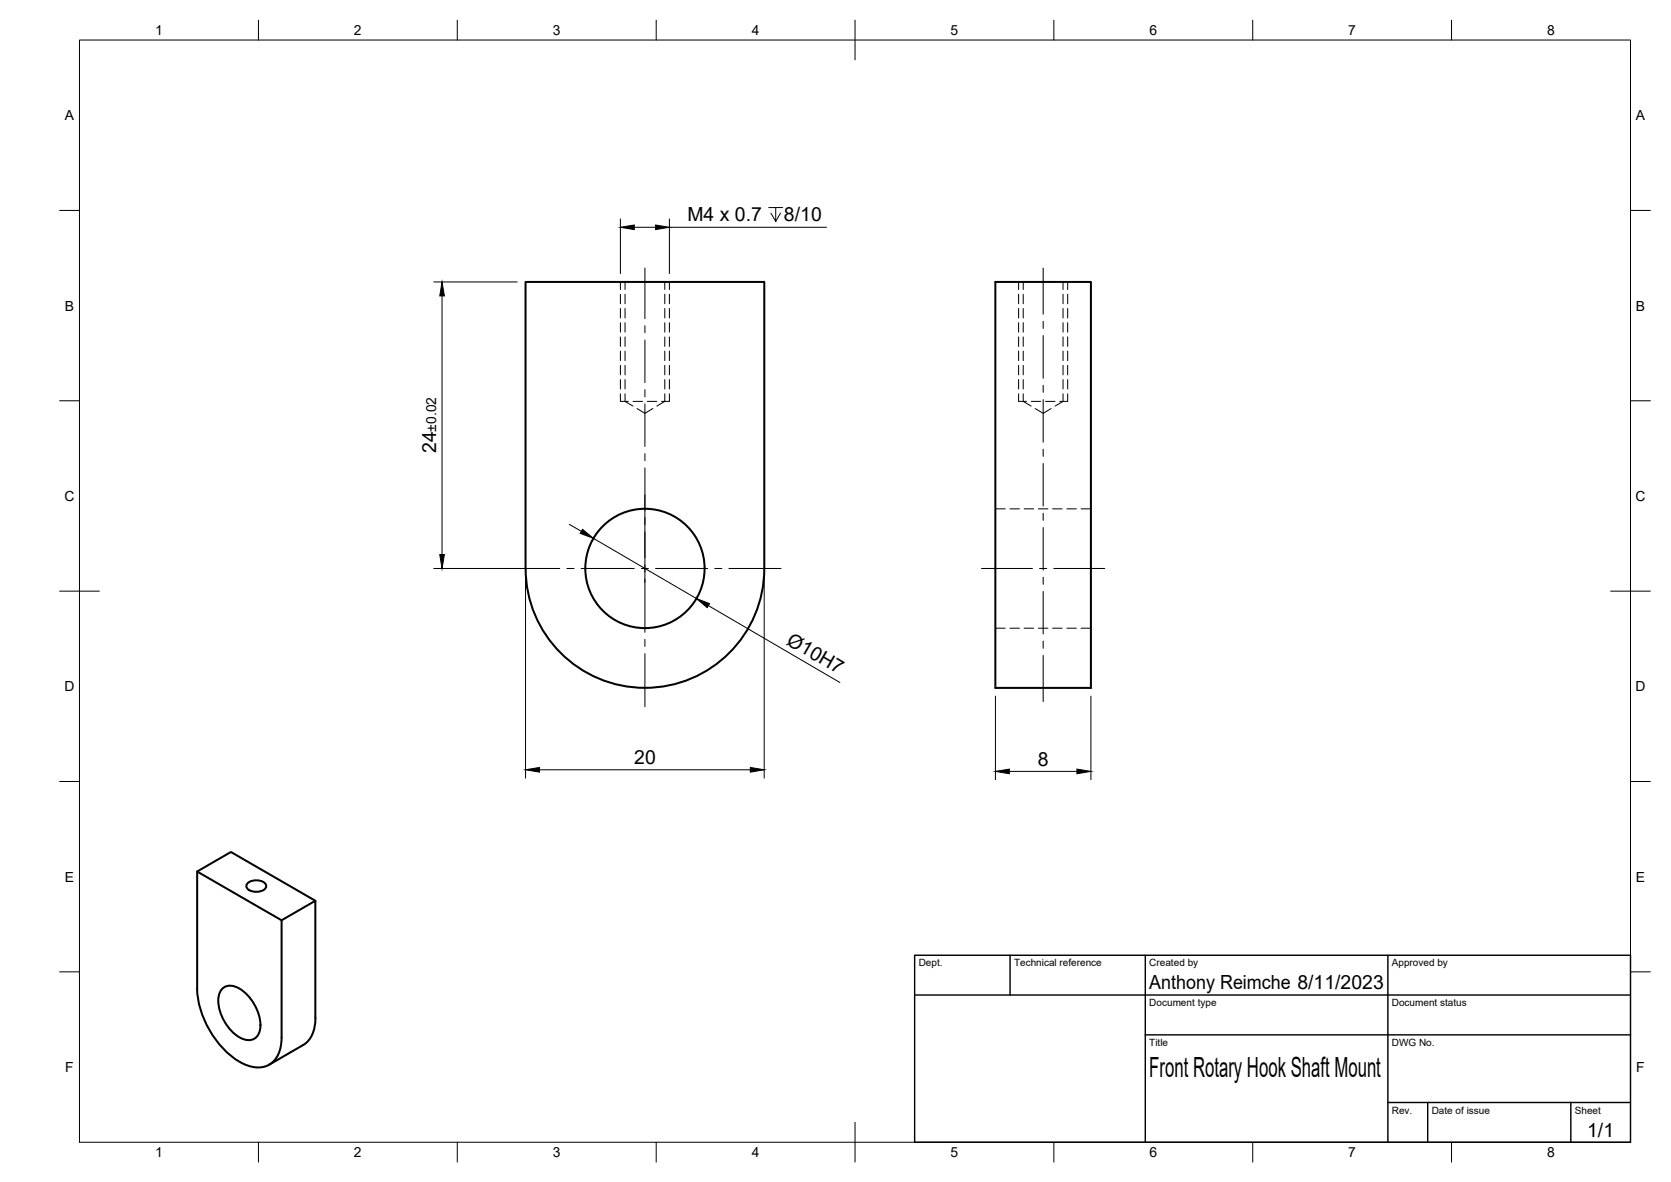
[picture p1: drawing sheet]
<svg xmlns="http://www.w3.org/2000/svg" width="420mm" height="297mm" viewBox="0 0 420 297" stroke-linecap="round" stroke-linejoin="round" font-family="sans-serif">
<!-- layer: Visible -->
<g fill="none" stroke="#000" stroke-width=".51">
<path d="M250.3 70.9h24v102h-24zM132.2 142.9a30 30 0 0 0 30 30 30 30 0 0 0 30-30v-72h-60.1v72M49.6 219l21.2 12.3 8.5-4.9v29.4M62.3 222a3.4 3.4 0 0 1 4.6 .3 1.57 1.57 0 0 1-1.8 1.8 3 3 0 0 1-3.1-1.1v-.7zM79.3 226.4l-21.2-12.3-8.5 4.9v29.4a23.5 23.5 0 0 0 10.6 18.4 7.7 7.7 0 0 0 7.5 .8 7.3 7.3 0 0 0 3.1-6.9v-29.4M55.9 248.5a3.4 3.4 0 0 1 4.3-.1 11.4 11.4 0 0 1 5.2 10.2 2.97 2.97 0 0 1-4.4 2.5 11.2 11.2 0 0 1-6-10.6l.2-.8zM79.3 255.8a7.7 7.7 0 0 1-3.1 6.8l-8.5 5"/>
<circle cx="162.2" cy="142.8" r="15"/>
</g>
<!-- layer: Hidden -->
<g fill="none" stroke="#000" stroke-width=".25">
<path d="M157.2 70.9v1.9M157.2 73.9v2.4M157.2 77.5v2.4M167.2 70.9v1.9M167.2 73.9v2.4M167.2 77.5v2.4M257.3 70.9v1.9M257.3 73.9v2.4M257.3 77.5v2.4M267.3 70.9v1.9M267.3 73.9v2.4M267.3 77.5v2.4"/>
<path d="M157.2 99v1.9l2 1.2M157.2 81.1v2.4M157.2 84.7v2.3M157.2 88.2v2.4M157.2 91.8v2.4M157.2 95.4v2.4M167.2 99v1.9l-2 1.2M167.2 81.1v2.4M167.2 84.7v2.3M167.2 88.2v2.4M167.2 91.8v2.4M167.2 95.4v2.4"/>
<path d="M257.3 99v1.9l2 1.2M257.3 81.1v2.4M257.3 84.7v2.3M257.3 88.2v2.4M257.3 91.8v2.4M257.3 95.4v2.4M267.3 99v1.9l-2 1.2M267.3 81.1v2.4M267.3 84.7v2.3M267.3 88.2v2.4M267.3 91.8v2.4M267.3 95.4v2.4"/>
<path d="M156 100.9h2M159.2 100.9h2.4M160.2 102.7l2 1.2 1.9-1.2M162.8 100.9h2.3M166.3 100.9h2M256.1 100.9h2M259.3 100.9h2.4M260.3 102.7l2 1.2 2-1.2M262.9 100.9h2.4M266.5 100.9h2M250.3 127.9h2.5M253.9 127.9h2.4"/>
<path d="M257.5 127.9h2.4M261.1 127.9h2.4M264.7 127.9h2.4M268.2 127.9h2.4M271.8 127.9h2.5M250.3 157.9h2.5M253.9 157.9h2.4M257.5 157.9h2.4M261.1 157.9h2.4M264.7 157.9h2.4M268.2 157.9h2.4M271.8 157.9h2.5"/>
</g>
<!-- layer: Hidden Narrow -->
<g fill="none" stroke="#000" stroke-width=".25">
<path d="M156 70.9v1.9M156 73.9v2.4M156 77.5v2.4M168.3 70.9v1.9M168.3 73.9v2.4M168.3 77.5v2.4M256.1 70.9v1.9M256.1 73.9v2.4M256.1 77.5v2.4M268.5 70.9v1.9M268.5 73.9v2.4M268.5 77.5v2.4"/>
<path d="M156 81.1v2.4M156 84.7v2.3M156 88.2v2.4M156 91.8v2.4M156 95.4v2.4M156 99v1.9M168.3 81.1v2.4M168.3 84.7v2.3M168.3 88.2v2.4M168.3 91.8v2.4M168.3 95.4v2.4M168.3 99v1.9"/>
<path d="M256.1 81.1v2.4M256.1 84.7v2.3M256.1 88.2v2.4M256.1 91.8v2.4M256.1 95.4v2.4M256.1 99v1.9M268.5 81.1v2.4M268.5 84.7v2.3M268.5 88.2v2.4M268.5 91.8v2.4M268.5 95.4v2.4M268.5 99v1.9"/>
</g>
<!-- layer: BORDER -->
<g fill="none" stroke="#000" stroke-width=".25">
<path d="M20 10.1h390v276.9h-390zM65 5.1v5M115 5.1v5M165 5.1v5M215 5.1v10M265 5.1v5M315 5.1v5M365 5.1v5M15 52.9h5M410 52.9h5M15 100.7h5M410 100.7h5"/>
<path d="M15 148.6h10M405 148.6h10M15 196.4h5M410 196.4h5M15 244.2h5M410 244.2h5M65 287v5M115 287v5M165 287v5M215 282.1v9.9M265 287v5M315 287v5"/>
<path d="M365 287v5"/>
</g>
<!-- layer: TITLEBLOCK -->
<path d="M230 240.1h180v46.9h-180zM230 250h180M254 240.1v9.9M288 240.1v46.9M349 240.1v46.9M288 260.1h122M349 277.1h61M359 277.1v9.9M395 277.1v9.9" fill="none" stroke="#000" stroke-width=".36"/>
<!-- layer: Smart Centers -->
<g fill="none" stroke="#000" stroke-width=".25">
<path d="M162.2 67.4v12.7M262.3 67.4v11.6M162.2 81.9v1.7M162.2 85.4v10.7M162.2 97.9v1.8M262.3 80.8v1.7M262.3 84.3v10.7M262.3 96.8v1.8M162.2 101.5v10.7M162.2 114v1.8M162.2 117.6v41.3M262.3 100.4v10.7"/>
<path d="M262.3 112.9v1.8M262.3 116.5v10.7M262.3 129v1.8M262.3 132.6v10.7M127.4 142.9h13.4M142.5 142.9h1.8M146.1 142.9h13.4M161.3 142.9h1.7M164.8 142.9h13.1M179.7 142.9h1.8M183.3 142.9h13.1M246.8 142.9h12.8"/>
<path d="M261.4 142.9h1.8M262.3 145v1.8M262.3 148.6v10.7M265 142.9h12.8M162.2 160.7v1.8M162.2 164.3v13.3M262.3 161.1v1.8M262.3 164.7v11.6"/>
</g>
<!-- layer: FD_Dimensions -->
<g fill="none" stroke="#000" stroke-width=".25">
<path d="M156 55v13.8M159.5 57.1h5.3M168.3 55v13.8M168.3 57.1h39.5M193.3 52.2h3.5M195.1 52.2v3.5l-1.3-2.1M196.2 53.6l-1.1 2.1M109.1 70.9h20.9M111.1 74.4v65M143.2 131.8l3 1.7M149.2 135.3l25.9 15.1M109.1 142.9h20.9"/>
<path d="M132.1 145v50.5M178.1 152.2l33.1 19.3M192.2 145v50.5M250.3 174.9v21M274.3 174.9v21M135.7 193.4h53M253.8 193.9h17"/>
</g>
<path d="M156 57.1l3.5-.6v1.2zM164.8 56.5l3.5 .6-3.5 .6zM111.1 70.9l.6 3.5h-1.1zM110.6 139.4h1.1l-.6 3.5zM146.5 133l2.7 2.3-3.3-1.3zM175.1 150.4l3.3 1.3-.6 1zM132.1 193.4l3.6-.5v1.1zM188.7 192.9l3.5 .5-3.5 .6zM250.3 193.9l3.5-.6v1.1zM270.8 193.3l3.5 .6-3.5 .5z" fill="#000" stroke="#000" stroke-width=".25"/>
<text font-size="7" x="289" y="270.6">Front Rotary Hook Shaft Mount</text>
<g font-size="4.9">
<text x="172.8" y="55.7">M4 x 0.7</text>
<text x="197.1" y="55.7">8/10</text>
<text x="109.7" y="113.9" transform="rotate(-90 109.7 113.9)">24</text>
<text x="197.5" y="161.7" transform="rotate(30 197.5 161.7)">Ø10H7</text>
<text x="159.5" y="192">20</text>
<text x="260.9" y="192.4">8</text>
<text x="289" y="248.5">Anthony Reimche 8/11/2023</text>
<text x="399.1" y="285.7">1/1</text>
</g>
<g font-size="3.5">
<text x="39" y="8.8">1</text>
<text x="89" y="8.8">2</text>
<text x="139" y="8.8">3</text>
<text x="189" y="8.8">4</text>
<text x="239" y="8.8">5</text>
<text x="289" y="8.8">6</text>
<text x="339" y="8.8">7</text>
<text x="389" y="8.8">8</text>
<text x="16.3" y="30.2">A</text>
<text x="411.3" y="30.2">A</text>
<text x="16.3" y="78">B</text>
<text x="411.3" y="78">B</text>
<text x="109.7" y="108.5" transform="rotate(-90 109.7 108.5)">±0.02</text>
<text x="16.2" y="125.9">C</text>
<text x="411.2" y="125.9">C</text>
<text x="16.2" y="173.7">D</text>
<text x="411.2" y="173.7">D</text>
<text x="16.3" y="221.6">E</text>
<text x="411.3" y="221.6">E</text>
<text x="16.4" y="269.4">F</text>
<text x="411.4" y="269.4">F</text>
<text x="39" y="290.8">1</text>
<text x="89" y="290.8">2</text>
<text x="139" y="290.8">3</text>
<text x="189" y="290.8">4</text>
<text x="239" y="290.8">5</text>
<text x="289" y="290.8">6</text>
<text x="339" y="290.8">7</text>
<text x="389" y="290.8">8</text>
</g>
<g font-size="2.5">
<text x="231" y="242.9">Dept.</text>
<text x="255" y="242.9">Technical reference</text>
<text x="289" y="242.9">Created by</text>
<text x="350" y="242.9">Approved by</text>
<text x="289" y="252.8">Document type</text>
<text x="350" y="252.8">Document status</text>
<text x="289" y="262.9">Title</text>
<text x="350" y="262.9">DWG No.</text>
<text x="350" y="279.9">Rev.</text>
<text x="360" y="279.9">Date of issue</text>
<text x="396" y="279.9">Sheet</text>
</g>
</svg>
